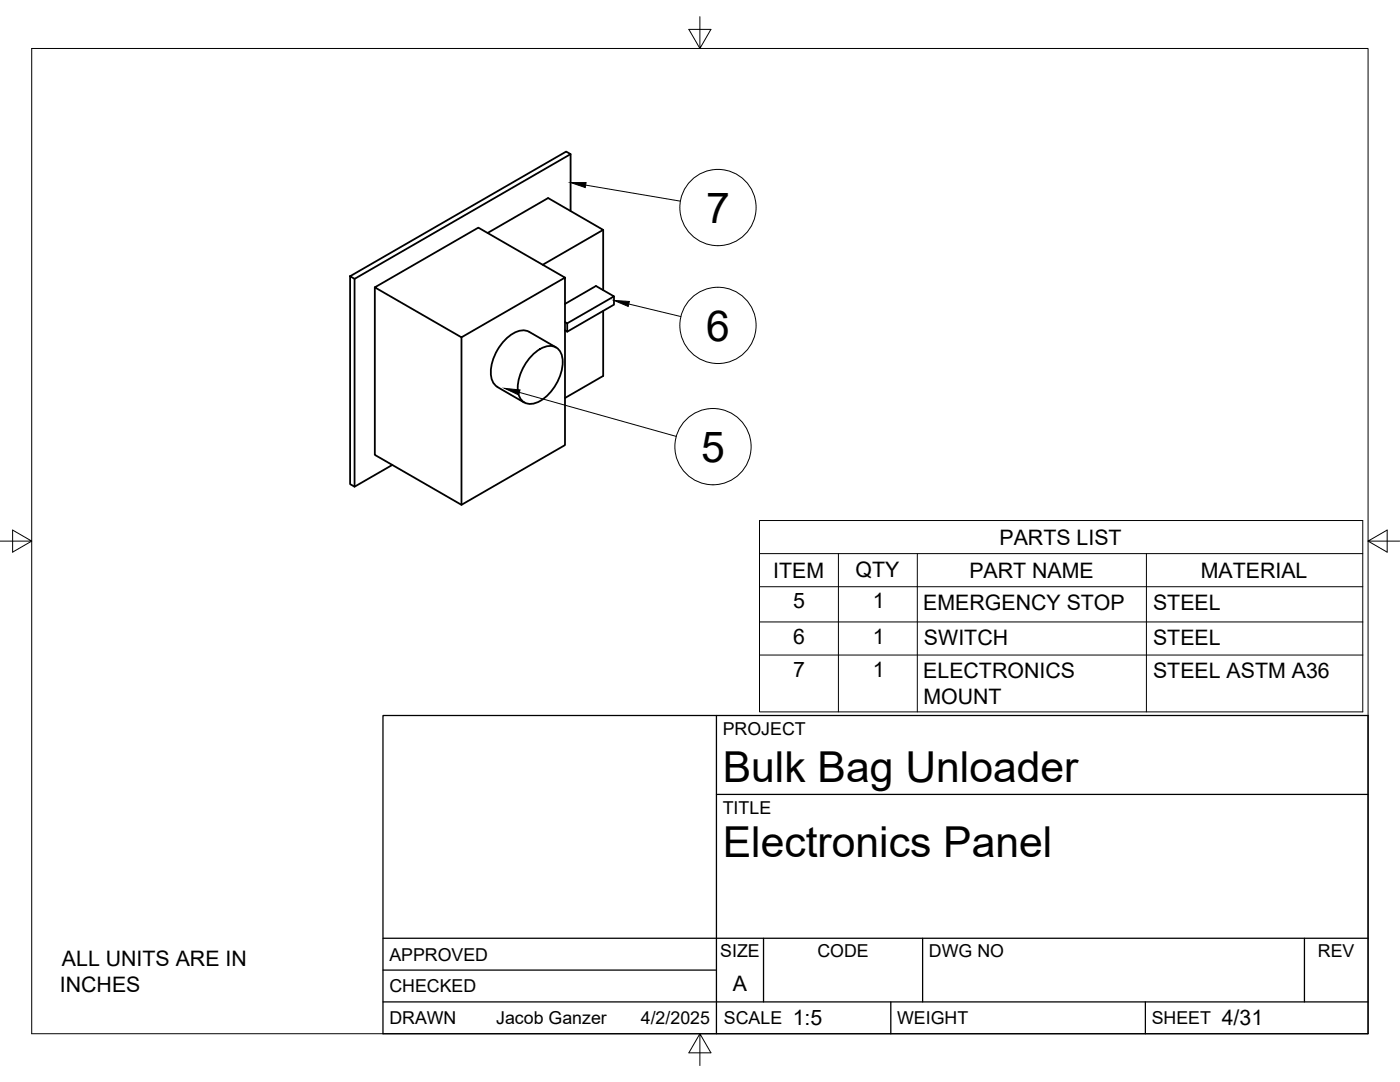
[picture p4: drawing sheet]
<svg xmlns="http://www.w3.org/2000/svg" width="279mm" height="216mm" viewBox="0 0 279 216" stroke-linecap="round" stroke-linejoin="round" font-family="sans-serif">
<!-- layer: Visible -->
<g fill="none" stroke="#000" stroke-width=".36">
<path d="M113.9 30.8v11.3M69.9 55.1l43.1-24.9 .9 .6-43.1 24.8zM69.9 55.1v41.5l.9 .5 7.5-4.3M70.8 55.6v41.5M97.3 46.5l12.1-7 11 6.4-12.1 6.9M112.8 55.4l-17.3-10-20.7 11.9 17.3 10 20.7-11.9v33.4l-20.7 11.9-17.3-9.9v-33.5M120.4 45.9v12M122.5 59.1v1.7l-9.3 5.4M92.1 67.3v33.4M99.3 77.2l5.3 3.1M106.4 70.7a4.4 4.4 0 0 1 4.3-1.5 3.4 3.4 0 0 1 1.5 3.9 9.6 9.6 0 0 1-5.2 7.3 2.51 2.51 0 0 1-3.6-2.1 9.4 9.4 0 0 1 3-7.6zM111 69.3l-5.4-3.1a3.9 3.9 0 0 0-4.3 1.1 9.4 9.4 0 0 0-3.2 8.2l.6 1.3 .6 .4"/>
<path d="M112.8 64.3l.4 .2v1.7l-.4-.3M112.8 60.6l6.1-3.5 3.6 2-9.3 5.4M120.4 62v13l-7.6 4.4"/>
</g>
<!-- layer: Border -->
<path d="M6.3 9.7h266.7v196.6h-266.7zM139.7 3.3v6.4l2.2-3.8h-4.4l2.2 3.8M0 108h6.3l-3.8-2.2v4.4l3.8-2.2M273 108l3.8 2.2v-4.4l-3.8 2.2h6.4M139.7 206.3l-2.2 3.8h4.4l-2.2-3.8v6.3" fill="none" stroke="#000" stroke-width=".2"/>
<!-- layer: Titleblock -->
<path d="M76.4 142.8h196.6v63.5h-196.6zM143 158.5h130M143 142.8v63.5M76.4 199.9h196.6M76.4 193.6h66.6M76.4 187.2h196.6M152.4 187.2v12.7M177.8 199.9v6.4M184.1 187.2v12.7M228.6 199.9v6.4M260.3 187.2v12.7" fill="none" stroke="#000" stroke-width=".25"/>
<!-- layer: Balloons -->
<g fill="none" stroke="#000" stroke-width=".2">
<circle cx="143.3" cy="41.4" r="7.6"/>
<circle cx="143.3" cy="64.9" r="7.6"/>
<circle cx="142.3" cy="89.1" r="7.6"/>
</g>
<!-- layer: 0 -->
<path d="M113.9 36.4h3.1l-.2 1zM100.7 77.5l3.1 .3-.3 1zM122.5 59.9l3.1 .3-.2 1z" fill="#000" stroke="#000" stroke-width=".2"/>
<path d="M116.9 36.9l18.9 3.2M103.7 78.3l31.3 8.8M125.5 60.7l10.4 2.5" fill="none" stroke="#000" stroke-width=".2"/>
<!-- layer: Parts Lists -->
<path d="M151.6 103.9h120.4v38.1h-120.4zM151.6 110.5h120.4M151.6 117.1h120.4M167.3 110.5v31.5M183.1 110.5v31.5M228.8 110.5v31.5M151.6 124.1h120.4M151.6 130.7h120.4" fill="none" stroke="#000" stroke-width=".2"/>
<g font-size="8.5">
<text x="140.9" y="44.5">7</text>
<text x="140.9" y="67.9">6</text>
<text x="139.9" y="92.1">5</text>
<text x="144.3" y="156">Bulk Bag Unloader</text>
<text x="144.3" y="171">Electronics Panel</text>
</g>
<g font-size="4.3">
<text x="199.5" y="108.7">PARTS LIST</text>
<text x="154.3" y="115.3">ITEM</text>
<text x="170.8" y="115.2">QTY</text>
<text x="193.5" y="115.3">PART NAME</text>
<text x="239.6" y="115.3">MATERIAL</text>
<text x="158.3" y="121.4">5</text>
<text x="174.2" y="121.4">1</text>
<text x="184.3" y="121.7">EMERGENCY STOP</text>
<text x="230.1" y="121.7">STEEL</text>
<text x="158.3" y="128.4">6</text>
<text x="174.2" y="128.4">1</text>
<text x="184.4" y="128.7">SWITCH</text>
<text x="230.1" y="128.7">STEEL</text>
<text x="158.3" y="135">7</text>
<text x="174.2" y="135">1</text>
<text x="184.3" y="135.3">ELECTRONICS</text>
<text x="230.1" y="135.3">STEEL ASTM A36</text>
<text x="184.3" y="140.5">MOUNT</text>
<text x="12" y="197.8">INCHES</text>
<text x="12.4" y="192.7">ALL UNITS ARE IN</text>
<text x="146.3" y="197.7">A</text>
<text x="158.2" y="204.6">1:5</text>
<text x="243.8" y="204.6">4/31</text>
</g>
<g font-size="3.5">
<text x="144.3" y="146.6">PROJECT</text>
<text x="144.3" y="162.3">TITLE</text>
<text x="77.7" y="191.7">APPROVED</text>
<text x="143.7" y="191">SIZE</text>
<text x="163.1" y="191">CODE</text>
<text x="185.4" y="191">DWG NO</text>
<text x="263" y="191">REV</text>
<text x="77.7" y="198">CHECKED</text>
<text x="77.7" y="204.4">DRAWN</text>
<text x="99" y="204.4">Jacob Ganzer</text>
<text x="127.9" y="204.4">4/2/2025</text>
<text x="144.5" y="204.4">SCALE</text>
<text x="179" y="204.4">WEIGHT</text>
<text x="229.8" y="204.4">SHEET</text>
</g>
</svg>
